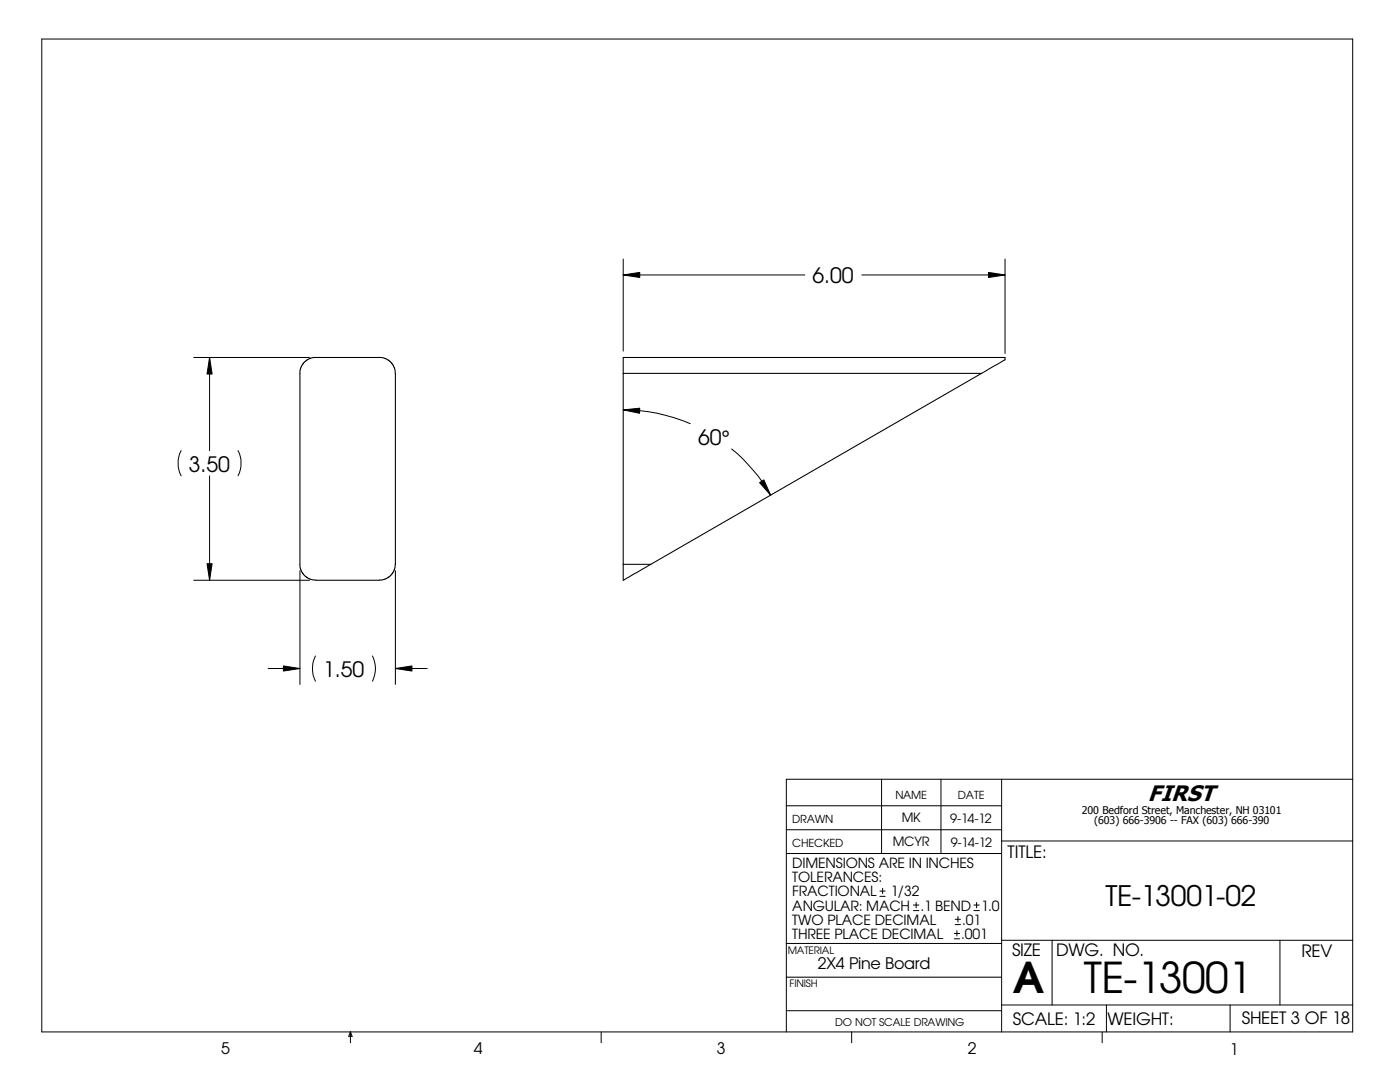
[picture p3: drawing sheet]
<svg xmlns="http://www.w3.org/2000/svg" width="279mm" height="216mm" viewBox="0 0 279 216" stroke-linecap="round" stroke-linejoin="round" font-family="sans-serif">
<g fill="none" stroke="#000" stroke-width=".2">
<path d="M8.3 7.8h261.7v198.1h-261.7zM124.4 54.9l3.3-.5v1zM124.4 51.7v18.4M124.4 54.9h36.2M172 54.9h28.6M197.3 54.4l3.3 .5-3.3 .5zM200.6 51.7v18.8M38.7 71.3h23.1M41.8 71.3l.5 3.3h-1zM41.8 71.3v18.6M36.2 89.9a5.3 5.3 0 0 0 0 5.1M41.8 95v20.8"/>
<path d="M47.5 89.9a5.3 5.3 0 0 1 0 5.1M124.4 81.8l3.3-.4-.1 1.1zM124.4 81.8a33.2 33.2 0 0 1 13.4 2.7M146 89.6a33.9 33.9 0 0 1 7.8 9.2M151.6 96.3l.8-.5 1.4 3zM38.7 115.8h23.1M41.3 112.5h1l-.5 3.3zM59.9 113.9v22.7M78.9 113.9v22.7M53.5 133.4h6.4M56.6 132.9l3.3 .5-3.3 .5zM62.9 130.9a5.6 5.6 0 0 0 0 5"/>
<path d="M74.3 130.9a5.6 5.6 0 0 1 0 5M78.9 133.4l3.3-.5v1zM78.9 133.4h6.4M175.9 155.5v14.8M187.8 155.5v14.8M199.9 155.5v50.4M270 155.5h-113.1v50.4M156.9 160.8h43M156.9 165.6h43M156.9 170.3h43M175.6 178.9h1.1M175.6 177.8h1.1"/>
<path d="M176.1 177.2v1.1M199.9 167.8h70.1M156.9 195h43M156.9 188.3h43M182.3 181.7h1.1M182.3 180.6h1.1M182.8 180.1v1M190.5 187.3h1M190.5 186.3h1M190.6 184.5h1.1M190.6 183.4h1.1M191 185.7v1.1"/>
<path d="M191.2 182.9v1.1M194.4 181.7h1.1M194.4 180.6h1.1M194.9 180.1v1M199.9 187.6h70.1M210 187.6v12.9M255.4 187.6v12.9M69.9 205.9v2.2M69.9 205.9l.4 .9h-.7zM120 205.9v2.2M156.9 201.7h43M170 205.9v2.2"/>
<path d="M199.9 200.5h70.1M220 205.9v2.2M220.8 200.5v5.4M245.5 200.5v5.4"/>
</g>
<path d="M78.9 74.5l-.1-.9-.6-1.1-1-.8-1-.4h-13.7l-1 .4-.8 .5-.5 .8-.3 1v39.1l.1 .6 .5 .9 .5 .5 .7 .4 .8 .2 13.2 .1M78.9 74.5v38.1l-.3 1.3-.6 1-1.2 .7-1.1 .1M124.4 74.5h71.5M195.9 74.5l4.7-2.7v-.5h-76.2v44.5l5.5-3.2M195.9 74.5l-66 38.1M124.4 112.6h5.5" fill="none" stroke="#000" stroke-width=".21"/>
<path d="M124.4 54.9l3.3-.5v1zM197.3 54.4l3.3 .5-3.3 .5zM41.8 71.3l.5 3.3h-1zM124.4 81.8l3.3-.4-.1 1.1zM151.6 96.3l.8-.5 1.4 3zM41.3 112.5h1l-.5 3.3zM56.6 132.9l3.3 .5-3.3 .5zM78.9 133.4l3.3-.5v1z" fill="#000"/>
<g font-size="8.5">
<text x="202.1" y="198.2">A</text>
<text x="216.3" y="198.1">TE-13001</text>
</g>
<text font-size="5.6" x="220.6" y="180.7">TE-13001-02</text>
<text font-size="4.5" x="229.1" y="159.8">FIRST</text>
<g font-size="4.2">
<text x="162.2" y="56.6">6.00</text>
<text x="139.4" y="88.7">60°</text>
<text x="37.7" y="94.1">3.50</text>
<text x="64.5" y="135.1">1.50</text>
</g>
<g font-size="3.4">
<text x="201.1" y="171.2">TITLE:</text>
<text x="202" y="190.8">SIZE</text>
<text x="210.8" y="190.8">DWG. NO.</text>
<text x="259.8" y="191">REV</text>
<text x="202.1" y="204.4">SCALE: 1:2</text>
<text x="221" y="204.5">WEIGHT:</text>
<text x="247.8" y="204.4">SHEET 3 OF 18</text>
</g>
<g font-size="3.2">
<text x="163.2" y="193.4">2X4 Pine Board</text>
<text x="44.2" y="210.4">5</text>
<text x="94.6" y="210.3">4</text>
<text x="143" y="210.4">3</text>
<text x="193.2" y="210.4">2</text>
<text x="245.4" y="210.6">1</text>
</g>
<g font-size="2.8">
<text x="158.1" y="173.2">DIMENSIONS ARE IN INCHES</text>
<text x="158.1" y="176.1">TOLERANCES:</text>
<text x="158.1" y="178.9">FRACTIONAL</text>
<text x="177.8" y="178.9">1/32</text>
<text x="158.1" y="181.7">ANGULAR: MACH</text>
<text x="158.1" y="184.5">TWO PLACE DECIMAL</text>
<text x="183.7" y="181.7">.1 BEND</text>
<text x="192" y="184.5">.01</text>
<text x="195.8" y="181.7">1.0</text>
<text x="158.1" y="187.3">THREE PLACE DECIMAL</text>
<text x="191.9" y="187.3">.001</text>
</g>
<g font-size="2.5">
<text x="180" y="164">MK</text>
<text x="189.7" y="164.2">9-14-12</text>
<text x="178.2" y="168.8">MCYR</text>
<text x="189.7" y="169">9-14-12</text>
</g>
<g font-size="2.2">
<text x="178.7" y="159.4">NAME</text>
<text x="191.2" y="159.4">DATE</text>
<text x="158.1" y="164.2">DRAWN</text>
<text x="158.1" y="169.1">CHECKED</text>
</g>
<g font-size="2.1">
<text x="215.9" y="162.3">200 Bedford Street, Manchester, NH 03101</text>
<text x="218.4" y="164.5">(603) 666-3906 -- FAX (603) 666-390</text>
<text x="166.7" y="204.8">DO NOT SCALE DRAWING</text>
</g>
<g font-size="2">
<text x="157.2" y="190.3">MATERIAL</text>
<text x="157.6" y="196.9">FINISH</text>
</g>
</svg>
